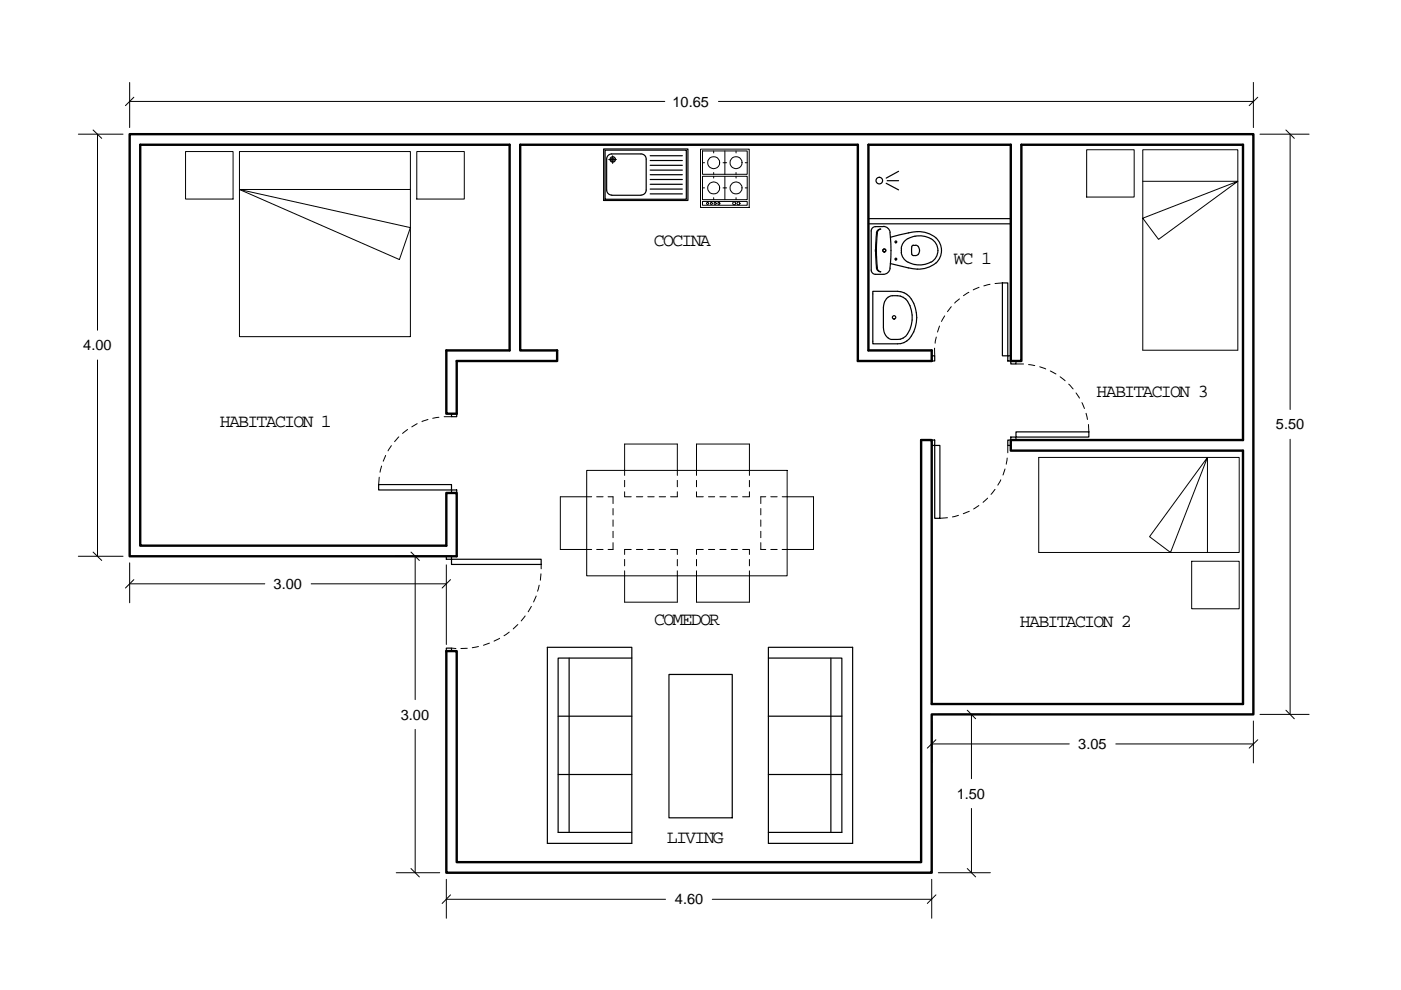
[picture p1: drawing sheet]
<svg xmlns="http://www.w3.org/2000/svg" width="297mm" height="210mm" viewBox="0 0 297 210" stroke-linecap="round" stroke-linejoin="round" font-family="sans-serif">
<!-- layer: 0.5 -->
<path d="M27.5 28.4h238.2v123.1h-68.2v33.5h-102.9v-47h2.2v44.8h98.5v-89.5h2.2v56h66v-53.8h-49.2v-2.2h49.2v-62.6h-47v45.8h-2.2v-45.8h-30.2v43.6h13.4v2.2h-15.6v-45.8h-71.6v43.6h7.8v2.2h-21.3v11.2h-2.2v-13.4h13.4v-43.6h-78.3v85h64.9v-11.2h2.2v13.4h-69.3z" fill="none" stroke="#000" stroke-width=".51"/>
<!-- layer: puertas -->
<g fill="none" stroke="#000" stroke-width=".25">
<path d="M212.5 60h1.2v15.4h-1.2zM197.5 75.4h.7v1.1h-.7zM213.7 75.4h.6v1.1h-.6zM214.3 76.5h1.1v.7h-1.1zM95.7 87.7h1.1v.6h-1.1zM197.5 93.3h.7v1.1h-.7zM198.2 94.4h1.1v15.5h-1.1zM213.7 93.3h.6v1.1h-.6zM214.3 92.7h1.1v.6h-1.1zM215.4 91.6h15.5v1.1h-15.5zM80.3 102.7h15.4v1.2h-15.4zM94.6 117.9h1.1v.7h-1.1z"/>
<path d="M95.7 103.9h1.1v.6h-1.1zM95.7 118.6h19v1.1h-19zM94.6 137.4h1.1v.6h-1.1z"/>
</g>
<!-- layer: proyecciones -->
<g fill="none" stroke="#000" stroke-width=".21">
<path d="M39.3 32.1h10.1v10.1h-10.1zM50.8 32.1h36.2v39.3h-36.2zM88.4 32.1h10v10.1h-10zM129 33.8h1.7M129.9 33v1.7M148.5 31.6h10.3v12.4h-10.3zM148.9 32h9.5v5h-9.5zM148.9 37.4h9.5v4.9h-9.5zM148.9 39.8h.5M148.9 34.5h.5M151.3 32v.4M151.3 36.6v.4"/>
<path d="M151.3 37.4v.4M153.3 39.8h.8M153.3 34.5h.8M153.7 32v5M153.7 37.4v4.9M156.1 32v.4M156.1 36.6v.4M156.1 37.4v.4M158 39.8h.4M158 34.5h.4M230.4 31.8h10.1v10h-10.1zM242.3 31.8h20.1v42.5h-20.1z"/>
<path d="M242.3 38.4h20.1M50.8 40.2l33.9 14.8 2.3-6.7-36.2-8.1h36.2M148.9 42.7h9.5v.8h-9.5zM151.3 41.9v.4M155.4 42.9h.5v.4h-.5zM156.1 41.9v.4M156.4 42.9h.4l.1 .2-.1 .2h-.4l-.2-.2zM212.5 60l-1.5 .1M242.3 46.3l20.1-7.9-16.8 12.4zM198.2 73.8v1.6M198.5 71.5l-.2 1.3M199.2 69.1l-.4 1.3"/>
<path d="M200.3 67l-.7 1.2M201.7 65l-.8 1.1M203.4 63.4l-1 .9M205.4 62l-1.1 .7M207.6 60.9l-1.3 .6M209.9 60.3l-1.3 .3M215.4 77.2h1.6M218.1 77.3l1.3 .2M220.4 77.8l1.3 .4M222.7 78.7l1.2 .6M224.8 79.9l1 .8M80.9 98.8l-.3 1.3"/>
<path d="M81.8 96.6l-.5 1.2M83 94.5l-.7 1.1M84.6 92.6l-.9 1M86.4 91.1l-1 .8M88.4 89.8l-1.1 .7M90.7 88.9l-1.2 .5M93.1 88.5l-1.3 .2M94.2 88.3h1.5M124.4 99.7h42.5v22.4h-42.5zM213.1 99.4l-.4 1.3M213.5 97.1l-.2 1.3M213.7 94.4v1.6"/>
<path d="M220.2 97h42.5v20.1h-42.5zM226.6 81.4l.9 1.1M228.1 83.3l.8 1.1M229.4 85.4l.5 1.2M230.3 87.6l.3 1.3M230.8 90l.1 1.6M256 97l-7.8 20.1-4.5-3.3zM256 97v20.1M80.4 101.2l-.1 1.5M114.7 119.7v.9M125.4 105.3h-6.6v11.2h6.6M126.5 105.3h1.4"/>
<path d="M126.5 116.5h1.4M128.9 105.3h1.1v1.5M130 115.1v1.4h-1.1M130 107.8v1.4M130 110.2v1.4M130 112.6v1.4M132.4 104.3v1h1.4M132.4 100.8v-6.7h11.2v6.7M132.4 101.9v1.3M132.4 118.6v1.4M133.8 116.5h-1.4v1.1M134.9 105.3h1.4"/>
<path d="M134.9 116.5h1.4M137.3 105.3h1.4M137.3 116.5h1.4M139.8 105.3h1.3M139.8 116.5h1.3M142.2 116.5h1.4v1.1M143.6 104.3v1h-1.4M143.6 101.9v1.3M143.6 118.6v1.4M147.7 104.3v1h1.4M147.7 100.8v-6.7h11.2v6.7M147.7 101.9v1.3"/>
<path d="M147.7 118.6v1.4M149.1 116.5h-1.4v1.1M150.2 105.3h1.3M150.2 116.5h1.3M152.6 105.3h1.3M152.6 116.5h1.3M155 105.3h1.4M155 116.5h1.4M157.5 116.5h1.4v1.1M158.9 104.3v1h-1.4M158.9 101.9v1.3M158.9 118.6v1.4"/>
<path d="M161.3 115.1v1.4h1.1M161.3 107.8v1.4M161.3 110.2v1.4M161.3 112.6v1.4M162.4 105.3h-1.1v1.5M163.4 105.3h1.4M163.4 116.5h1.4M165.8 105.3h6.7v11.2h-6.7M200.9 109.8l-1.6 .1M203.2 109.3l-1.3 .3M205.5 108.4l-1.3 .5M207.5 107.2l-1.1 .7"/>
<path d="M209.4 105.6l-1 .9M211 103.8l-.9 1M212.2 101.7l-.6 1.2M252.7 119h10v10.1h-10zM95.7 137.4l1 .1M99.1 137.5h-1.4M101.4 137.1l-1.3 .2M103.8 136.4l-1.3 .4M105.9 135.3l-1.2 .6M108 134l-1.1 .8M109.8 132.4l-1 1M111.4 130.6l-.9 1.1"/>
<path d="M112.7 128.6l-.7 1.1M113.7 126.4l-.6 1.2M114.3 124.1l-.3 1.2M114.7 121.7l-.1 1.3M132.4 121v6.7h11.2v-6.7M147.7 121v6.7h11.2v-6.7"/>
<circle cx="129.9" cy="33.8" r=".37"/>
<circle cx="151.3" cy="34.5" r="1.27"/>
<circle cx="151.3" cy="39.9" r="1.27"/>
<circle cx="156" cy="34.5" r="1.27"/>
<circle cx="156.1" cy="39.9" r="1.27"/>
<circle cx="150" cy="43.1" r=".24"/>
<circle cx="150.8" cy="43.1" r=".24"/>
<circle cx="151.6" cy="43.1" r=".25"/>
<circle cx="152.4" cy="43.1" r=".24"/>
</g>
<!-- layer: MUEBLES -->
<g fill="none" stroke="#000" stroke-width=".25">
<path d="M128 31.6h17.9v10.9h-17.9zM128.3 31.8h17.2v10.4h-17.2zM128.6 33.7a1.08 1.08 0 0 1 1.1-1.1h6.2a1.08 1.08 0 0 1 1.1 1.1M128.6 33.7v6.6a1.08 1.08 0 0 0 1.1 1.1M137 33.7v6.6a1.08 1.08 0 0 1-1.1 1.1M137.9 36.1h6.8M137.9 35.1h6.8M137.9 34h6.8M137.9 33h6.8M137.9 37h6.8M137.9 38.1h6.8M137.9 39.1h6.8"/>
<path d="M187.9 38.9l2.6 1.4M188.1 38.3h2.4M190.5 36.3l-2.6 1.5M129.7 41.4h6.2M137.9 40.1h6.8M137.9 41.1h6.8M185.6 52.9v.5M185.8 49.4a.88 .88 0 0 1 .9-.8 .91 .91 0 0 0-.7 .8M185.8 49.4l-.1 3.1v3.1a1.95 1.95 0 0 0 .7 2h.3M186 56.8a.91 .91 0 0 0 .7 .8M186 49.4l-.2 3.7 .2 3.8M188.7 49.3l.1 1"/>
<path d="M188.7 56.9a1.46 1.46 0 0 1-1.4 1.3h-1.7a.91 .91 0 0 1-.9-.9M188.7 49.3a1.39 1.39 0 0 0-1.4-1.3h-1.7a.91 .91 0 0 0-.9 1v8.3M188.8 50.3l.1 2.8-.1 2.8M188.8 55.9l-.1 1M191.1 53.5a3.6 3.6 0 0 0 4.1 2.7l1.1-.2 1.1-.4M191.1 52.7v.9M192.6 49.4l-3.8 .9M193.3 53.9l.4 .3M193.6 54.2h.5M193.6 52h.5M193.7 52l-.4 .3v1.6M194.1 52a1.19 1.19 0 0 1 .6 1.9"/>
<path d="M194.5 49.1l-1.9 .3M194.5 49.1l1.8 .2 1.1 .4 1 .7M194.7 53.9l-.6 .3M197.4 50.6a4.7 4.7 0 0 0-6 1.1l-.3 1M197.4 50.6a2.86 2.86 0 0 1 0 5M198.4 55.8a6.5 6.5 0 0 1-5.8 1l-3.8-.9M198.4 50.4a3.6 3.6 0 0 1 0 5.4M116 137.2h18v41.6h-18zM120.7 139.5v37M134 139.5h-15.7v37h15.7M162.9 139.5h15.6v37h-15.6M162.9 137.2h17.9v41.6h-17.9z"/>
<path d="M176.2 139.5v37M118.3 151.8h15.7M141.8 143h13.5v30.4h-13.5zM162.9 151.8h15.6M118.3 164.2h15.7M162.9 164.2h15.6"/>
<circle cx="129.9" cy="33.8" r=".57"/>
<circle cx="186.4" cy="38.3" r=".7"/>
<circle cx="187.5" cy="53.1" r=".32"/>
<circle cx="189.9" cy="54.9" r=".19"/>
<circle cx="189.9" cy="51.3" r=".19"/>
</g>
<!-- layer: A_DOM_ARTEF_SANIT -->
<g fill="none" stroke="#000" stroke-width=".25">
<path d="M185.1 61.8h5.2a4 4 0 0 1 3.8 3.5 6.9 6.9 0 0 1-1.9 7l-1.2 .6h-5.9zM188 63.3a3.3 3.3 0 0 1 5.2 2.5 6.4 6.4 0 0 1-1.2 5.5 3.2 3.2 0 0 1-4 .1l-.4-.7-.3-1.3v-4.6l.3-.8z"/>
<circle cx="189.6" cy="67.3" r=".36"/>
</g>
<!-- layer: MOBILIARIO -->
<path d="M184.1 47.5h30.2M184.1 46.4h30.2" fill="none" stroke="#000" stroke-width=".25"/>
<!-- layer: COTAS -->
<g fill="none" stroke="#000" stroke-width=".21">
<path d="M27.5 17.5v9.6M265.7 17.5v9.6M16.6 28.4h9.5M20.7 28.4v41.6M27.5 21.5h113.4M152.3 21.5h113.4M267.1 28.4h10.5M273.5 28.4v58.4M20.7 76.3v41.6M273.5 93.1v58.4M16.6 117.9h9.5M27.5 119.3v8.5"/>
<path d="M84 117.9h11.4M88 117.9v30.4M94.6 119.8v16.9M27.5 123.8h28.6M66 123.8h28.6M88 154.6v30.4M197.5 152.9v8.9M197.5 157.7h29.2M198.9 151.5h11.1M206 151.5v13.6M236.6 157.7h29.1M265.7 152.9v8.9"/>
<path d="M267.1 151.5h10.5M206 171.4v13.6M84 185h9.2M94.6 186.4v8.3M94.6 190.7h46.5M151 190.7h46.5M197.5 186.4v8.3M198.9 185h11.1"/>
</g>
<!-- layer: 0 -->
<g fill="none" stroke="#000" stroke-width=".21">
<path d="M19.7 27.6l1.9 1.7M28.4 20.6l-1.8 1.8M266.7 20.6l-1.8 1.8M272.6 27.6l1.8 1.7M19.7 117.1l1.9 1.7M87.1 117.1l1.8 1.7M28.4 122.9l-1.8 1.8M95.5 122.9l-1.8 1.8M198.4 156.8l-1.8 1.8M205.1 150.6l1.8 1.8M266.7 156.8l-1.8 1.8M272.6 150.6l1.8 1.8"/>
<path d="M87.1 184.2l1.8 1.7M95.5 189.7l-1.8 1.9M198.4 189.7l-1.8 1.9M205.1 184.2l1.8 1.7"/>
</g>
<g font-size="3.9">
<text x="138.7" y="52.1">COCINA</text>
<text x="202.2" y="55.9">WC 1</text>
<text x="232.5" y="84.1">HABITACION 3</text>
<text x="46.6" y="90.6">HABITACION 1</text>
<text x="138.7" y="132.4">COMEDOR</text>
<text x="216.3" y="132.9">HABITACION 2</text>
<text x="141.4" y="178.8">LIVING</text>
</g>
<g font-size="3.1">
<text x="142.6" y="22.6">10.65</text>
<text x="17.7" y="74.3">4.00</text>
<text x="270.5" y="91.1">5.50</text>
<text x="58" y="124.9">3.00</text>
<text x="85" y="152.6">3.00</text>
<text x="228.6" y="158.8">3.05</text>
<text x="202.8" y="169.4">1.50</text>
<text x="143.1" y="191.7">4.60</text>
</g>
</svg>
